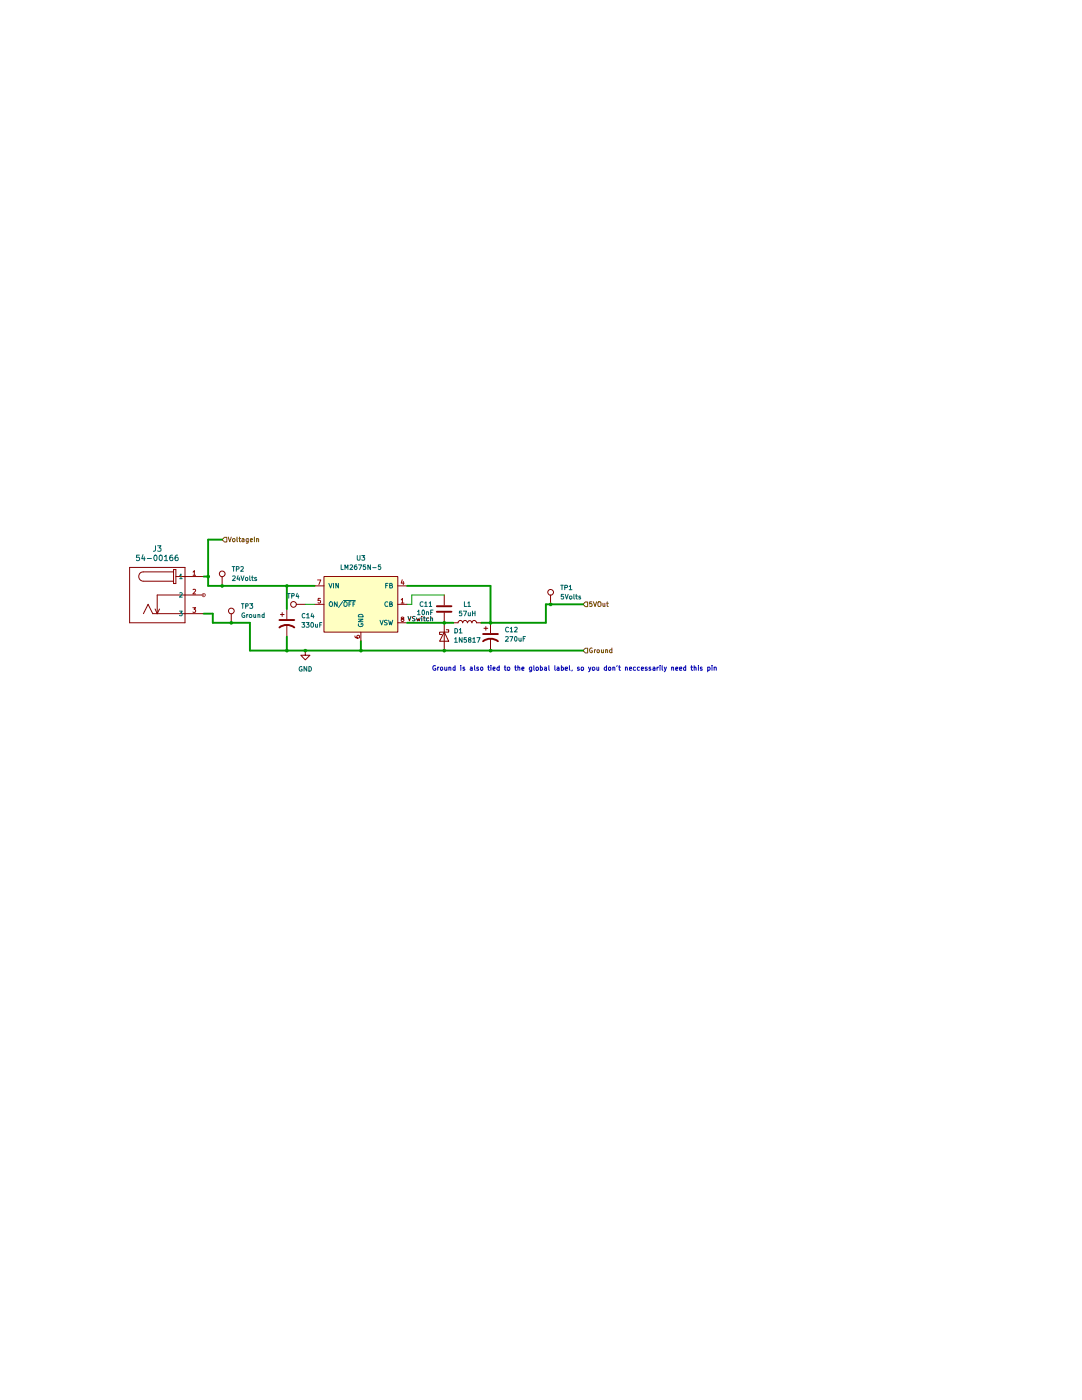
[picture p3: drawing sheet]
(kicad_sch
 (version 20250114)
 (generator "eeschema")
 (generator_version "9.0")
 (paper "A4")
 (lib_symbols
  (symbol "Barrel_Jack_Custom:54-00166"
   (pin_names
    (offset 0.254)) (exclude_from_sim no) (in_bom yes) (on_board yes)
   (property "Reference" "J" (at -12.7 7.62 0) (effects (font (size 1.524 1.524))))
   (property "Value" "54-00166" (at 0 0 0) (effects (font (size 1.524 1.524))))
   (property "Footprint" "CONN3_54-00166_TEN" (at 0 0 0) (effects (font (size 1.27 1.27)
    (italic yes)) (hide yes)))
   (property "Datasheet" "54-00166" (at 0 0 0) (effects (font (size 1.27 1.27)
    (italic yes)) (hide yes)))
   (property "Description" "" (at 0 0 0) (effects (font (size 1.27 1.27)) (hide yes)))
   (property "ki_locked" "" (at 0 0 0) (effects (font (size 1.27 1.27))))
   (symbol "54-00166_1_1"
    (polyline (pts (xy -20.32 2.54) (xy -20.32 -12.7)) (stroke (width 0.127) (type default)) (fill (type none)))
    (polyline (pts (xy -20.32 -12.7) (xy -5.08 -12.7)) (stroke (width 0.127) (type default)) (fill (type none)))
    (arc (start -16.51 -1.27) (mid -17.7744 0) (end -16.51 1.27) (stroke (width 0.127) (type default)) (fill (type none)))
    (polyline (pts (xy -15.24 -7.62) (xy -16.51 -10.16)) (stroke (width 0.127) (type default)) (fill (type none)))
    (polyline (pts (xy -13.97 -10.16) (xy -15.24 -7.62)) (stroke (width 0.127) (type default)) (fill (type none)))
    (polyline (pts (xy -12.7 -5.08) (xy -12.7 -10.16)) (stroke (width 0.127) (type default)) (fill (type none)))
    (polyline (pts (xy -12.7 -10.16) (xy -13.335 -8.89)) (stroke (width 0.127) (type default)) (fill (type none)))
    (polyline (pts (xy -12.7 -10.16) (xy -12.065 -8.89)) (stroke (width 0.127) (type default)) (fill (type none)))
    (polyline (pts (xy -8.255 1.905) (xy -8.255 -1.905)) (stroke (width 0.127) (type default)) (fill (type none)))
    (polyline (pts (xy -8.255 1.905) (xy -7.62 1.905)) (stroke (width 0.127) (type default)) (fill (type none)))
    (polyline (pts (xy -8.255 1.27) (xy -16.51 1.27)) (stroke (width 0.127) (type default)) (fill (type none)))
    (polyline (pts (xy -8.255 -1.27) (xy -16.51 -1.27)) (stroke (width 0.127) (type default)) (fill (type none)))
    (polyline (pts (xy -8.255 -1.905) (xy -7.62 -1.905)) (stroke (width 0.127) (type default)) (fill (type none)))
    (polyline (pts (xy -7.62 -1.905) (xy -7.62 1.905)) (stroke (width 0.127) (type default)) (fill (type none)))
    (polyline (pts (xy -5.08 2.54) (xy -20.32 2.54)) (stroke (width 0.127) (type default)) (fill (type none)))
    (polyline (pts (xy -5.08 0) (xy -7.62 0)) (stroke (width 0.127) (type default)) (fill (type none)))
    (polyline (pts (xy -5.08 -5.08) (xy -12.7 -5.08)) (stroke (width 0.127) (type default)) (fill (type none)))
    (polyline (pts (xy -5.08 -10.16) (xy -13.97 -10.16)) (stroke (width 0.127) (type default)) (fill (type none)))
    (polyline (pts (xy -5.08 -12.7) (xy -5.08 2.54)) (stroke (width 0.127) (type default)) (fill (type none)))
    (pin unspecified line (at 0 0 180) (length 5.08) (name "1" (effects (font (size 1.27 1.27)))) (number "1" (effects (font (size 1.27 1.27)))))
    (pin unspecified line (at 0 -5.08 180) (length 5.08) (name "2" (effects (font (size 1.27 1.27)))) (number "2" (effects (font (size 1.27 1.27)))))
    (pin unspecified line (at 0 -10.16 180) (length 5.08) (name "3" (effects (font (size 1.27 1.27)))) (number "3" (effects (font (size 1.27 1.27))))))
   (symbol "54-00166_1_2"
    (polyline (pts (xy -12.7 2.54) (xy -12.7 -7.62)) (stroke (width 0.127) (type default)) (fill (type none)))
    (polyline (pts (xy -12.7 -7.62) (xy -5.08 -7.62)) (stroke (width 0.127) (type default)) (fill (type none)))
    (polyline (pts (xy -10.16 0) (xy -8.89 0.8467)) (stroke (width 0.127) (type default)) (fill (type none)))
    (polyline (pts (xy -10.16 0) (xy -8.89 -0.8467)) (stroke (width 0.127) (type default)) (fill (type none)))
    (polyline (pts (xy -10.16 0) (xy -5.08 0)) (stroke (width 0.127) (type default)) (fill (type none)))
    (polyline (pts (xy -10.16 -2.54) (xy -8.89 -1.6933)) (stroke (width 0.127) (type default)) (fill (type none)))
    (polyline (pts (xy -10.16 -2.54) (xy -8.89 -3.3867)) (stroke (width 0.127) (type default)) (fill (type none)))
    (polyline (pts (xy -10.16 -2.54) (xy -5.08 -2.54)) (stroke (width 0.127) (type default)) (fill (type none)))
    (polyline (pts (xy -10.16 -5.08) (xy -8.89 -4.2333)) (stroke (width 0.127) (type default)) (fill (type none)))
    (polyline (pts (xy -10.16 -5.08) (xy -8.89 -5.9267)) (stroke (width 0.127) (type default)) (fill (type none)))
    (polyline (pts (xy -10.16 -5.08) (xy -5.08 -5.08)) (stroke (width 0.127) (type default)) (fill (type none)))
    (polyline (pts (xy -5.08 2.54) (xy -12.7 2.54)) (stroke (width 0.127) (type default)) (fill (type none)))
    (polyline (pts (xy -5.08 -7.62) (xy -5.08 2.54)) (stroke (width 0.127) (type default)) (fill (type none)))
    (pin unspecified line (at 0 0 180) (length 5.08) (name "1" (effects (font (size 1.27 1.27)))) (number "1" (effects (font (size 1.27 1.27)))))
    (pin unspecified line (at 0 -2.54 180) (length 5.08) (name "2" (effects (font (size 1.27 1.27)))) (number "2" (effects (font (size 1.27 1.27)))))
    (pin unspecified line (at 0 -5.08 180) (length 5.08) (name "3" (effects (font (size 1.27 1.27)))) (number "3" (effects (font (size 1.27 1.27))))))
   (embedded_fonts no))
  (symbol "Connector:TestPoint"
   (pin_numbers (hide yes))
   (pin_names
    (offset 0.762) (hide yes)) (exclude_from_sim no) (in_bom yes) (on_board yes)
   (property "Reference" "TP" (at 0 6.858 0) (effects (font (size 1.27 1.27))))
   (property "Value" "TestPoint" (at 0 5.08 0) (effects (font (size 1.27 1.27))))
   (property "Footprint" "" (at 5.08 0 0) (effects (font (size 1.27 1.27)) (hide yes)))
   (property "Datasheet" "~" (at 5.08 0 0) (effects (font (size 1.27 1.27)) (hide yes)))
   (property "Description" "test point" (at 0 0 0) (effects (font (size 1.27 1.27)) (hide yes)))
   (symbol "TestPoint_0_1"
    (circle (center 0 3.302) (radius 0.762) (stroke (width 0) (type default)) (fill (type none))))
   (symbol "TestPoint_1_1"
    (pin passive line (at 0 0 90) (length 2.54) (name "1" (effects (font (size 1.27 1.27)))) (number "1" (effects (font (size 1.27 1.27))))))
   (embedded_fonts no))
  (symbol "Device:C"
   (pin_numbers (hide yes))
   (pin_names
    (offset 0.254)) (exclude_from_sim no) (in_bom yes) (on_board yes)
   (property "Reference" "C" (at 0.635 2.54 0) (effects (font (size 1.27 1.27)) (justify left)))
   (property "Value" "C" (at 0.635 -2.54 0) (effects (font (size 1.27 1.27)) (justify left)))
   (property "Footprint" "" (at 0.9652 -3.81 0) (effects (font (size 1.27 1.27)) (hide yes)))
   (property "Datasheet" "~" (at 0 0 0) (effects (font (size 1.27 1.27)) (hide yes)))
   (property "Description" "Unpolarized capacitor" (at 0 0 0) (effects (font (size 1.27 1.27)) (hide yes)))
   (symbol "C_0_1"
    (polyline (pts (xy -2.032 0.762) (xy 2.032 0.762)) (stroke (width 0.508) (type default)) (fill (type none)))
    (polyline (pts (xy -2.032 -0.762) (xy 2.032 -0.762)) (stroke (width 0.508) (type default)) (fill (type none))))
   (symbol "C_1_1"
    (pin passive line (at 0 3.81 270) (length 2.794) (name "~" (effects (font (size 1.27 1.27)))) (number "1" (effects (font (size 1.27 1.27)))))
    (pin passive line (at 0 -3.81 90) (length 2.794) (name "~" (effects (font (size 1.27 1.27)))) (number "2" (effects (font (size 1.27 1.27))))))
   (embedded_fonts no))
  (symbol "Device:C_Polarized_US"
   (pin_numbers (hide yes))
   (pin_names
    (offset 0.254) (hide yes)) (exclude_from_sim no) (in_bom yes) (on_board yes)
   (property "Reference" "C" (at 0.635 2.54 0) (effects (font (size 1.27 1.27)) (justify left)))
   (property "Value" "C_Polarized_US" (at 0.635 -2.54 0) (effects (font (size 1.27 1.27)) (justify left)))
   (property "Footprint" "" (at 0 0 0) (effects (font (size 1.27 1.27)) (hide yes)))
   (property "Datasheet" "~" (at 0 0 0) (effects (font (size 1.27 1.27)) (hide yes)))
   (property "Description" "Polarized capacitor, US symbol" (at 0 0 0) (effects (font (size 1.27 1.27)) (hide yes)))
   (symbol "C_Polarized_US_0_1"
    (polyline (pts (xy -2.032 0.762) (xy 2.032 0.762)) (stroke (width 0.508) (type default)) (fill (type none)))
    (polyline (pts (xy -1.778 2.286) (xy -0.762 2.286)) (stroke (width 0) (type default)) (fill (type none)))
    (polyline (pts (xy -1.27 1.778) (xy -1.27 2.794)) (stroke (width 0) (type default)) (fill (type none)))
    (arc (start -2.032 -1.27) (mid 0 -0.5572) (end 2.032 -1.27) (stroke (width 0.508) (type default)) (fill (type none))))
   (symbol "C_Polarized_US_1_1"
    (pin passive line (at 0 3.81 270) (length 2.794) (name "~" (effects (font (size 1.27 1.27)))) (number "1" (effects (font (size 1.27 1.27)))))
    (pin passive line (at 0 -3.81 90) (length 3.302) (name "~" (effects (font (size 1.27 1.27)))) (number "2" (effects (font (size 1.27 1.27))))))
   (embedded_fonts no))
  (symbol "Device:D_Schottky"
   (pin_numbers (hide yes))
   (pin_names
    (offset 1.016) (hide yes)) (exclude_from_sim no) (in_bom yes) (on_board yes)
   (property "Reference" "D" (at 0 2.54 0) (effects (font (size 1.27 1.27))))
   (property "Value" "D_Schottky" (at 0 -2.54 0) (effects (font (size 1.27 1.27))))
   (property "Footprint" "" (at 0 0 0) (effects (font (size 1.27 1.27)) (hide yes)))
   (property "Datasheet" "~" (at 0 0 0) (effects (font (size 1.27 1.27)) (hide yes)))
   (property "Description" "Schottky diode" (at 0 0 0) (effects (font (size 1.27 1.27)) (hide yes)))
   (symbol "D_Schottky_0_1"
    (polyline (pts (xy -1.905 0.635) (xy -1.905 1.27) (xy -1.27 1.27) (xy -1.27 -1.27) (xy -0.635 -1.27) (xy -0.635 -0.635)) (stroke (width 0.254) (type default)) (fill (type none)))
    (polyline (pts (xy 1.27 1.27) (xy 1.27 -1.27) (xy -1.27 0) (xy 1.27 1.27)) (stroke (width 0.254) (type default)) (fill (type none)))
    (polyline (pts (xy 1.27 0) (xy -1.27 0)) (stroke (width 0) (type default)) (fill (type none))))
   (symbol "D_Schottky_1_1"
    (pin passive line (at -3.81 0 0) (length 2.54) (name "K" (effects (font (size 1.27 1.27)))) (number "1" (effects (font (size 1.27 1.27)))))
    (pin passive line (at 3.81 0 180) (length 2.54) (name "A" (effects (font (size 1.27 1.27)))) (number "2" (effects (font (size 1.27 1.27))))))
   (embedded_fonts no))
  (symbol "Device:L"
   (pin_numbers (hide yes))
   (pin_names
    (offset 1.016) (hide yes)) (exclude_from_sim no) (in_bom yes) (on_board yes)
   (property "Reference" "L1" (at 5.08 0 90) (effects (font (size 1.27 1.27))))
   (property "Value" "57uH" (at 2.54 0 90) (effects (font (size 1.27 1.27))))
   (property "Footprint" "Package_DIP:DIP-8_W7.62mm" (at 0 0 0) (effects (font (size 1.27 1.27)) (hide yes)))
   (property "Datasheet" "~" (at 0 0 0) (effects (font (size 1.27 1.27)) (hide yes)))
   (property "Description" "Inductor" (at 0 0 0) (effects (font (size 1.27 1.27)) (hide yes)))
   (symbol "L_0_1"
    (arc (start 0 2.54) (mid 0.6323 1.905) (end 0 1.27) (stroke (width 0) (type default)) (fill (type none)))
    (arc (start 0 1.27) (mid 0.6323 0.635) (end 0 0) (stroke (width 0) (type default)) (fill (type none)))
    (arc (start 0 0) (mid 0.6323 -0.635) (end 0 -1.27) (stroke (width 0) (type default)) (fill (type none)))
    (arc (start 0 -1.27) (mid 0.6323 -1.905) (end 0 -2.54) (stroke (width 0) (type default)) (fill (type none))))
   (symbol "L_1_1"
    (pin passive line (at 0 3.81 270) (length 1.27) (name "1" (effects (font (size 1.27 1.27)))) (number "1" (effects (font (size 1.27 1.27)))))
    (pin passive line (at 0 3.81 270) (length 1.27) (hide yes) (name "2" (effects (font (size 1.27 1.27)))) (number "2" (effects (font (size 1.27 1.27)))))
    (pin passive line (at 0 3.81 270) (length 1.27) (hide yes) (name "3" (effects (font (size 1.27 1.27)))) (number "3" (effects (font (size 1.27 1.27)))))
    (pin passive line (at 0 3.81 270) (length 1.27) (hide yes) (name "4" (effects (font (size 1.27 1.27)))) (number "4" (effects (font (size 1.27 1.27)))))
    (pin passive line (at 0 -3.81 90) (length 1.27) (name "5" (effects (font (size 1.27 1.27)))) (number "5" (effects (font (size 1.27 1.27)))))
    (pin passive line (at 0 -3.81 90) (length 1.27) (hide yes) (name "6" (effects (font (size 1.27 1.27)))) (number "6" (effects (font (size 1.27 1.27)))))
    (pin passive line (at 0 -3.81 90) (length 1.27) (hide yes) (name "7" (effects (font (size 1.27 1.27)))) (number "7" (effects (font (size 1.27 1.27)))))
    (pin passive line (at 0 -3.81 90) (length 1.27) (hide yes) (name "8" (effects (font (size 1.27 1.27)))) (number "8" (effects (font (size 1.27 1.27))))))
   (embedded_fonts no))
  (symbol "Regulator_Switching:LM2675N-5"
   (pin_names
    (offset 1.016)) (exclude_from_sim no) (in_bom yes) (on_board yes)
   (property "Reference" "U" (at -10.16 8.89 0) (effects (font (size 1.27 1.27)) (justify left)))
   (property "Value" "LM2675N-5" (at 0 8.89 0) (effects (font (size 1.27 1.27)) (justify left)))
   (property "Footprint" "Package_DIP:DIP-8_W7.62mm" (at 1.27 -8.89 0) (effects (font (size 1.27 1.27)
    (italic yes)) (justify left) (hide yes)))
   (property "Datasheet" "http://www.ti.com/lit/ds/symlink/lm2675.pdf" (at 0 0 0) (effects (font (size 1.27 1.27)) (hide yes)))
   (property "Description" "5V, 1A Step-Down Voltage Regulator, DIP-8" (at 0 0 0) (effects (font (size 1.27 1.27)) (hide yes)))
   (symbol "LM2675N-5_0_1"
    (rectangle (start -10.16 7.62) (end 10.16 -7.62) (stroke (width 0.254) (type default)) (fill (type background))))
   (symbol "LM2675N-5_1_1"
    (pin power_in line (at -12.7 5.08 0) (length 2.54) (name "VIN" (effects (font (size 1.27 1.27)))) (number "7" (effects (font (size 1.27 1.27)))))
    (pin input line (at -12.7 0 0) (length 2.54) (name "ON/~{OFF}" (effects (font (size 1.27 1.27)))) (number "5" (effects (font (size 1.27 1.27)))))
    (pin no_connect line (at -10.16 -2.54 0) (length 2.54) (hide yes) (name "NC" (effects (font (size 1.27 1.27)))) (number "2" (effects (font (size 1.27 1.27)))))
    (pin no_connect line (at -10.16 -5.08 0) (length 2.54) (hide yes) (name "NC" (effects (font (size 1.27 1.27)))) (number "3" (effects (font (size 1.27 1.27)))))
    (pin power_in line (at 0 -10.16 90) (length 2.54) (name "GND" (effects (font (size 1.27 1.27)))) (number "6" (effects (font (size 1.27 1.27)))))
    (pin input line (at 12.7 5.08 180) (length 2.54) (name "FB" (effects (font (size 1.27 1.27)))) (number "4" (effects (font (size 1.27 1.27)))))
    (pin input line (at 12.7 0 180) (length 2.54) (name "CB" (effects (font (size 1.27 1.27)))) (number "1" (effects (font (size 1.27 1.27)))))
    (pin output line (at 12.7 -5.08 180) (length 2.54) (name "VSW" (effects (font (size 1.27 1.27)))) (number "8" (effects (font (size 1.27 1.27))))))
   (embedded_fonts no))
  (symbol "power:GND"
   (power)
   (pin_numbers (hide yes))
   (pin_names
    (offset 0) (hide yes)) (exclude_from_sim no) (in_bom yes) (on_board yes)
   (property "Reference" "#PWR" (at 0 -6.35 0) (effects (font (size 1.27 1.27)) (hide yes)))
   (property "Value" "GND" (at 0 -3.81 0) (effects (font (size 1.27 1.27))))
   (property "Footprint" "" (at 0 0 0) (effects (font (size 1.27 1.27)) (hide yes)))
   (property "Datasheet" "" (at 0 0 0) (effects (font (size 1.27 1.27)) (hide yes)))
   (property "Description" "Power symbol creates a global label with name \"GND\" , ground" (at 0 0 0) (effects (font (size 1.27 1.27)) (hide yes)))
   (symbol "GND_0_1"
    (polyline (pts (xy 0 0) (xy 0 -1.27) (xy 1.27 -1.27) (xy 0 -2.54) (xy -1.27 -1.27) (xy 0 -1.27)) (stroke (width 0) (type default)) (fill (type none))))
   (symbol "GND_1_1"
    (pin power_in line (at 0 0 270) (length 0) (name "~" (effects (font (size 1.27 1.27)))) (number "1" (effects (font (size 1.27 1.27))))))
   (embedded_fonts no)))
 (text "Ground is also tied to the global label, so you don't neccessarily need this pin"
  (exclude_from_sim no)
  (at 157.734 96.52 0)
  (effects (font (size 1.27 1.27))))
 (junction
  (at 99.06 91.44)
  (diameter 0)
  (color 0 0 0 0))
 (junction
  (at 121.92 91.44)
  (diameter 0)
  (color 0 0 0 0))
 (junction
  (at 57.15 71.12)
  (diameter 0)
  (color 0 0 0 0))
 (junction
  (at 121.92 83.82)
  (diameter 0)
  (color 0 0 0 0))
 (junction
  (at 63.5 83.82)
  (diameter 0)
  (color 0 0 0 0))
 (junction
  (at 134.62 91.44)
  (diameter 0)
  (color 0 0 0 0))
 (junction
  (at 78.74 73.66)
  (diameter 0)
  (color 0 0 0 0))
 (junction
  (at 60.96 73.66)
  (diameter 0)
  (color 0 0 0 0))
 (junction
  (at 134.62 83.82)
  (diameter 0)
  (color 0 0 0 0))
 (junction
  (at 151.13 78.74)
  (diameter 0)
  (color 0 0 0 0))
 (junction
  (at 78.74 91.44)
  (diameter 0)
  (color 0 0 0 0))
 (junction
  (at 83.82 91.44)
  (diameter 0)
  (color 0 0 0 0))
 (wire
  (pts (xy 132.08 83.82) (xy 134.62 83.82))
  (stroke (width 0) (type default)))
 (wire
  (pts (xy 124.46 83.82) (xy 121.92 83.82))
  (stroke (width 0) (type default)))
 (wire
  (pts (xy 99.06 88.9) (xy 99.06 91.44))
  (stroke (width 0) (type default)))
 (wire
  (pts (xy 78.74 73.66) (xy 86.36 73.66))
  (stroke (width 0) (type default)))
 (wire
  (pts (xy 113.03 76.2) (xy 113.03 78.74))
  (stroke (width 0) (type default)))
 (wire
  (pts (xy 134.62 73.66) (xy 111.76 73.66))
  (stroke (width 0) (type default)))
 (wire
  (pts (xy 149.86 78.74) (xy 151.13 78.74))
  (stroke (width 0) (type default)))
 (wire
  (pts (xy 121.92 91.44) (xy 134.62 91.44))
  (stroke (width 0) (type default)))
 (wire
  (pts (xy 58.42 83.82) (xy 63.5 83.82))
  (stroke (width 0) (type default)))
 (wire
  (pts (xy 57.15 71.12) (xy 57.15 73.66))
  (stroke (width 0) (type default)))
 (wire
  (pts (xy 121.92 76.2) (xy 113.03 76.2))
  (stroke (width 0) (type default)))
 (wire
  (pts (xy 113.03 78.74) (xy 111.76 78.74))
  (stroke (width 0) (type default)))
 (wire
  (pts (xy 55.88 71.12) (xy 57.15 71.12))
  (stroke (width 0) (type default)))
 (wire
  (pts (xy 78.74 73.66) (xy 78.74 80.01))
  (stroke (width 0) (type default)))
 (wire
  (pts (xy 58.42 81.28) (xy 58.42 83.82))
  (stroke (width 0) (type default)))
 (wire
  (pts (xy 78.74 91.44) (xy 83.82 91.44))
  (stroke (width 0) (type default)))
 (wire
  (pts (xy 68.58 83.82) (xy 68.58 91.44))
  (stroke (width 0) (type default)))
 (wire
  (pts (xy 134.62 73.66) (xy 134.62 83.82))
  (stroke (width 0) (type default)))
 (wire
  (pts (xy 57.15 60.96) (xy 57.15 71.12))
  (stroke (width 0) (type default)))
 (wire
  (pts (xy 83.82 91.44) (xy 99.06 91.44))
  (stroke (width 0) (type default)))
 (wire
  (pts (xy 99.06 91.44) (xy 121.92 91.44))
  (stroke (width 0) (type default)))
 (wire
  (pts (xy 111.76 83.82) (xy 121.92 83.82))
  (stroke (width 0) (type default)))
 (wire
  (pts (xy 55.88 81.28) (xy 58.42 81.28))
  (stroke (width 0) (type default)))
 (wire
  (pts (xy 63.5 83.82) (xy 68.58 83.82))
  (stroke (width 0) (type default)))
 (wire
  (pts (xy 134.62 83.82) (xy 149.86 83.82))
  (stroke (width 0) (type default)))
 (wire
  (pts (xy 134.62 91.44) (xy 160.02 91.44))
  (stroke (width 0) (type default)))
 (wire
  (pts (xy 60.96 73.66) (xy 78.74 73.66))
  (stroke (width 0) (type default)))
 (wire
  (pts (xy 151.13 78.74) (xy 160.02 78.74))
  (stroke (width 0) (type default)))
 (wire
  (pts (xy 78.74 87.63) (xy 78.74 91.44))
  (stroke (width 0) (type default)))
 (wire
  (pts (xy 149.86 83.82) (xy 149.86 78.74))
  (stroke (width 0) (type default)))
 (wire
  (pts (xy 68.58 91.44) (xy 78.74 91.44))
  (stroke (width 0) (type default)))
 (wire
  (pts (xy 57.15 73.66) (xy 60.96 73.66))
  (stroke (width 0) (type default)))
 (wire
  (pts (xy 83.82 78.74) (xy 86.36 78.74))
  (stroke (width 0) (type default)))
 (wire
  (pts (xy 60.96 60.96) (xy 57.15 60.96))
  (stroke (width 0) (type default)))
 (label "VSwitch"
  (at 111.76 83.82 0)
  (effects (font (size 1.27 1.27)) (justify left bottom)))
 (hierarchical_label "Ground"
  (shape input)
  (at 160.02 91.44 0)
  (effects (font (size 1.27 1.27)) (justify left)))
 (hierarchical_label "5VOut"
  (shape input)
  (at 160.02 78.74 0)
  (effects (font (size 1.27 1.27)) (justify left)))
 (hierarchical_label "VoltageIn"
  (shape input)
  (at 60.96 60.96 0)
  (effects (font (size 1.27 1.27)) (justify left)))
 (symbol
  (lib_id "Device:L")
  (at 128.27 83.82 90)
  (unit 1)
  (exclude_from_sim no)
  (in_bom yes)
  (on_board yes)
  (dnp no)
  (fields_autoplaced yes)
  (property "Reference" "L1" (at 128.27 78.74 90) (effects (font (size 1.27 1.27))))
  (property "Value" "57uH" (at 128.27 81.28 90) (effects (font (size 1.27 1.27))))
  (property "Footprint" "Package_DIP:DIP-8_W7.62mm" (at 128.27 83.82 0) (effects (font (size 1.27 1.27)) (hide yes)))
  (property "Datasheet" "https://www.digikey.com/en/products/detail/schott-corporation/67144080/251676" (at 128.27 83.82 0) (effects (font (size 1.27 1.27)) (hide yes)))
  (property "Description" "Inductor" (at 128.27 83.82 0) (effects (font (size 1.27 1.27)) (hide yes)))
  (pin "1")
  (pin "2")
  (pin "4")
  (pin "6")
  (pin "5")
  (pin "3")
  (pin "7")
  (pin "8"))
 (symbol
  (lib_id "Device:D_Schottky")
  (at 121.92 87.63 270)
  (unit 1)
  (exclude_from_sim no)
  (in_bom yes)
  (on_board yes)
  (dnp no)
  (property "Reference" "D1" (at 124.46 86.0424 90) (effects (font (size 1.27 1.27)) (justify left)))
  (property "Value" "1N5817" (at 124.46 88.5824 90) (effects (font (size 1.27 1.27)) (justify left)))
  (property "Footprint" "Diode_THT:D_A-405_P12.70mm_Horizontal" (at 121.92 87.63 0) (effects (font (size 1.27 1.27)) (hide yes)))
  (property "Datasheet" "~" (at 121.92 87.63 0) (effects (font (size 1.27 1.27)) (hide yes)))
  (property "Description" "Schottky diode" (at 121.92 87.63 0) (effects (font (size 1.27 1.27)) (hide yes)))
  (pin "1")
  (pin "2"))
 (symbol
  (lib_id "Barrel_Jack_Custom:54-00166")
  (at 55.88 71.12 0)
  (unit 1)
  (exclude_from_sim no)
  (in_bom yes)
  (on_board yes)
  (dnp no)
  (fields_autoplaced yes)
  (property "Reference" "J3" (at 43.18 63.5 0) (effects (font (size 1.524 1.524))))
  (property "Value" "54-00166" (at 43.18 66.04 0) (effects (font (size 1.524 1.524))))
  (property "Footprint" "BarrelJack:CONN3_54-00166_TEN" (at 55.88 71.12 0) (effects (font (size 1.27 1.27)
    (italic yes)) (hide yes)))
  (property "Datasheet" "54-00166" (at 55.88 71.12 0) (effects (font (size 1.27 1.27)
    (italic yes)) (hide yes)))
  (property "Description" "" (at 55.88 71.12 0) (effects (font (size 1.27 1.27)) (hide yes)))
  (pin "3")
  (pin "1")
  (pin "2"))
 (symbol
  (lib_id "Connector:TestPoint")
  (at 60.96 73.66 0)
  (unit 1)
  (exclude_from_sim no)
  (in_bom yes)
  (on_board yes)
  (dnp no)
  (fields_autoplaced yes)
  (property "Reference" "TP2" (at 63.5 69.0879 0) (effects (font (size 1.27 1.27)) (justify left)))
  (property "Value" "24Volts" (at 63.5 71.6279 0) (effects (font (size 1.27 1.27)) (justify left)))
  (property "Footprint" "TestPoint:TestPoint_THTPad_D2.5mm_Drill1.2mm" (at 66.04 73.66 0) (effects (font (size 1.27 1.27)) (hide yes)))
  (property "Datasheet" "~" (at 66.04 73.66 0) (effects (font (size 1.27 1.27)) (hide yes)))
  (property "Description" "test point" (at 60.96 73.66 0) (effects (font (size 1.27 1.27)) (hide yes)))
  (pin "1"))
 (symbol
  (lib_id "Connector:TestPoint")
  (at 83.82 78.74 90)
  (unit 1)
  (exclude_from_sim no)
  (in_bom yes)
  (on_board yes)
  (dnp no)
  (property "Reference" "TP4" (at 80.518 76.454 90) (effects (font (size 1.27 1.27))))
  (property "Value" "ON/~{OFF}" (at 80.518 76.2 90) (effects (font (size 1.27 1.27)) (hide yes)))
  (property "Footprint" "TestPoint:TestPoint_THTPad_D2.5mm_Drill1.2mm" (at 83.82 73.66 0) (effects (font (size 1.27 1.27)) (hide yes)))
  (property "Datasheet" "~" (at 83.82 73.66 0) (effects (font (size 1.27 1.27)) (hide yes)))
  (property "Description" "test point" (at 83.82 78.74 0) (effects (font (size 1.27 1.27)) (hide yes)))
  (pin "1"))
 (symbol
  (lib_id "Connector:TestPoint")
  (at 63.5 83.82 0)
  (unit 1)
  (exclude_from_sim no)
  (in_bom yes)
  (on_board yes)
  (dnp no)
  (fields_autoplaced yes)
  (property "Reference" "TP3" (at 66.04 79.2479 0) (effects (font (size 1.27 1.27)) (justify left)))
  (property "Value" "Ground" (at 66.04 81.7879 0) (effects (font (size 1.27 1.27)) (justify left)))
  (property "Footprint" "TestPoint:TestPoint_THTPad_D2.5mm_Drill1.2mm" (at 68.58 83.82 0) (effects (font (size 1.27 1.27)) (hide yes)))
  (property "Datasheet" "~" (at 68.58 83.82 0) (effects (font (size 1.27 1.27)) (hide yes)))
  (property "Description" "test point" (at 63.5 83.82 0) (effects (font (size 1.27 1.27)) (hide yes)))
  (pin "1"))
 (symbol
  (lib_id "Connector:TestPoint")
  (at 151.13 78.74 0)
  (unit 1)
  (exclude_from_sim no)
  (in_bom yes)
  (on_board yes)
  (dnp no)
  (fields_autoplaced yes)
  (property "Reference" "TP1" (at 153.67 74.1679 0) (effects (font (size 1.27 1.27)) (justify left)))
  (property "Value" "5Volts" (at 153.67 76.7079 0) (effects (font (size 1.27 1.27)) (justify left)))
  (property "Footprint" "TestPoint:TestPoint_THTPad_D2.5mm_Drill1.2mm" (at 156.21 78.74 0) (effects (font (size 1.27 1.27)) (hide yes)))
  (property "Datasheet" "~" (at 156.21 78.74 0) (effects (font (size 1.27 1.27)) (hide yes)))
  (property "Description" "test point" (at 151.13 78.74 0) (effects (font (size 1.27 1.27)) (hide yes)))
  (pin "1"))
 (symbol
  (lib_id "power:GND")
  (at 83.82 91.44 0)
  (unit 1)
  (exclude_from_sim no)
  (in_bom yes)
  (on_board yes)
  (dnp no)
  (fields_autoplaced yes)
  (property "Reference" "#PWR03" (at 83.82 97.79 0) (effects (font (size 1.27 1.27)) (hide yes)))
  (property "Value" "GND" (at 83.82 96.52 0) (effects (font (size 1.27 1.27))))
  (property "Footprint" "" (at 83.82 91.44 0) (effects (font (size 1.27 1.27)) (hide yes)))
  (property "Datasheet" "" (at 83.82 91.44 0) (effects (font (size 1.27 1.27)) (hide yes)))
  (property "Description" "Power symbol creates a global label with name \"GND\" , ground" (at 83.82 91.44 0) (effects (font (size 1.27 1.27)) (hide yes)))
  (pin "1"))
 (symbol
  (lib_id "Regulator_Switching:LM2675N-5")
  (at 99.06 78.74 0)
  (unit 1)
  (exclude_from_sim no)
  (in_bom yes)
  (on_board yes)
  (dnp no)
  (fields_autoplaced yes)
  (property "Reference" "U3" (at 99.06 66.04 0) (effects (font (size 1.27 1.27))))
  (property "Value" "LM2675N-5" (at 99.06 68.58 0) (effects (font (size 1.27 1.27))))
  (property "Footprint" "Package_DIP:DIP-8_W7.62mm" (at 100.33 87.63 0) (effects (font (size 1.27 1.27)
    (italic yes)) (justify left) (hide yes)))
  (property "Datasheet" "http://www.ti.com/lit/ds/symlink/lm2675.pdf" (at 99.06 78.74 0) (effects (font (size 1.27 1.27)) (hide yes)))
  (property "Description" "5V, 1A Step-Down Voltage Regulator, DIP-8" (at 99.06 78.74 0) (effects (font (size 1.27 1.27)) (hide yes)))
  (pin "8")
  (pin "5")
  (pin "2")
  (pin "3")
  (pin "4")
  (pin "7")
  (pin "6")
  (pin "1"))
 (symbol
  (lib_id "Device:C")
  (at 121.92 80.01 180)
  (unit 1)
  (exclude_from_sim no)
  (in_bom yes)
  (on_board yes)
  (dnp no)
  (property "Reference" "C11" (at 118.872 78.74 0) (effects (font (size 1.27 1.27)) (justify left)))
  (property "Value" "10nF" (at 119.126 81.026 0) (effects (font (size 1.27 1.27)) (justify left)))
  (property "Footprint" "Capacitor_THT:C_Disc_D7.5mm_W4.4mm_P5.00mm" (at 120.9548 76.2 0) (effects (font (size 1.27 1.27)) (hide yes)))
  (property "Datasheet" "~" (at 121.92 80.01 0) (effects (font (size 1.27 1.27)) (hide yes)))
  (property "Description" "Unpolarized capacitor" (at 121.92 80.01 0) (effects (font (size 1.27 1.27)) (hide yes)))
  (pin "2")
  (pin "1"))
 (symbol
  (lib_id "Device:C_Polarized_US")
  (at 134.62 87.63 0)
  (unit 1)
  (exclude_from_sim no)
  (in_bom yes)
  (on_board yes)
  (dnp no)
  (fields_autoplaced yes)
  (property "Reference" "C12" (at 138.43 85.7249 0) (effects (font (size 1.27 1.27)) (justify left)))
  (property "Value" "270uF" (at 138.43 88.2649 0) (effects (font (size 1.27 1.27)) (justify left)))
  (property "Footprint" "Capacitor_THT:CP_Radial_D6.3mm_P2.50mm" (at 134.62 87.63 0) (effects (font (size 1.27 1.27)) (hide yes)))
  (property "Datasheet" "https://industrial.panasonic.com/cdbs/www-data/pdf/AAB8000/AAB8000C238.pdf" (at 134.62 87.63 0) (effects (font (size 1.27 1.27)) (hide yes)))
  (property "Description" "Polarized capacitor, US symbol" (at 134.62 87.63 0) (effects (font (size 1.27 1.27)) (hide yes)))
  (pin "2")
  (pin "1"))
 (symbol
  (lib_id "Device:C_Polarized_US")
  (at 78.74 83.82 0)
  (unit 1)
  (exclude_from_sim no)
  (in_bom yes)
  (on_board yes)
  (dnp no)
  (fields_autoplaced yes)
  (property "Reference" "C14" (at 82.55 81.9149 0) (effects (font (size 1.27 1.27)) (justify left)))
  (property "Value" "330uF" (at 82.55 84.4549 0) (effects (font (size 1.27 1.27)) (justify left)))
  (property "Footprint" "Capacitor_THT:CP_Radial_D10.0mm_P5.00mm" (at 78.74 83.82 0) (effects (font (size 1.27 1.27)) (hide yes)))
  (property "Datasheet" "https://mm.digikey.com/Volume0/opasdata/d220001/medias/docus/4847/DS_1801_RF%20Series.pdf" (at 78.74 83.82 0) (effects (font (size 1.27 1.27)) (hide yes)))
  (property "Description" "Polarized capacitor, US symbol" (at 78.74 83.82 0) (effects (font (size 1.27 1.27)) (hide yes)))
  (pin "2")
  (pin "1")))
